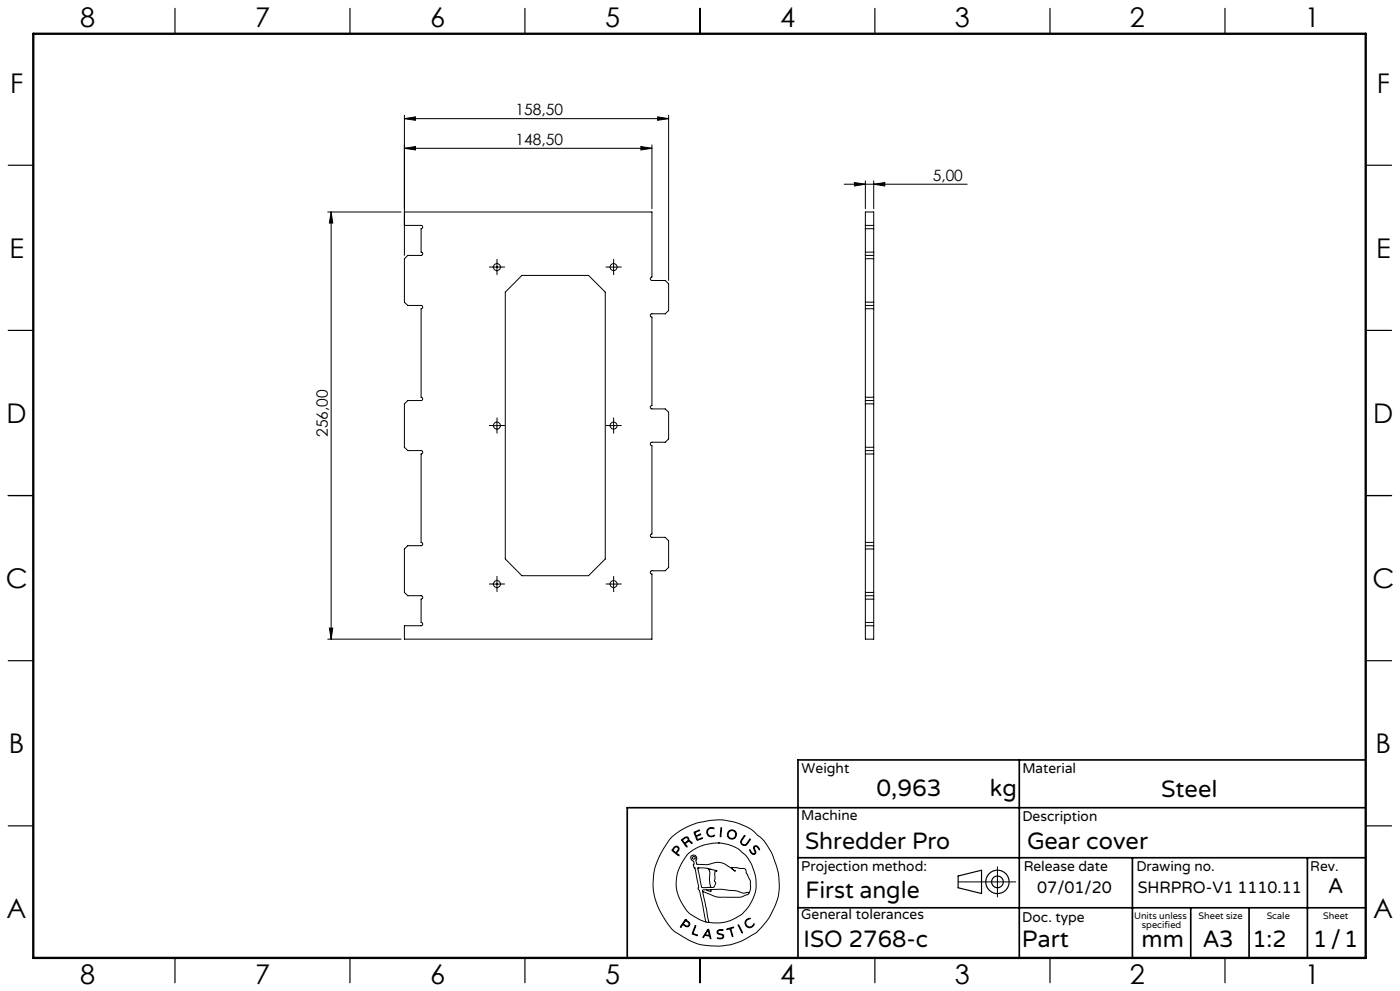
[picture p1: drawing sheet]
<svg xmlns="http://www.w3.org/2000/svg" width="420mm" height="297mm" viewBox="0 0 420 297" stroke-linecap="round" stroke-linejoin="round" font-family="sans-serif">
<g fill="none" stroke="#000" stroke-width=".3">
<path d="M121.3 35.6l3.3-.6v1.1zM121.3 34.5v42M121.3 35.6h79.3M197.3 35l3.3 .6-3.3 .5zM200.6 34.5v49.6M121.3 44.4l3.3-.5v1zM121.3 44.4h74.3M192.3 43.9l3.3 .5-3.3 .5zM195.6 43.4v19.1M253.3 55.2h36.9M256.3 54.7l3.3 .5-3.3 .5zM259.6 54.2v8.3"/>
<path d="M262.1 55.2l3.3-.5v1zM262.1 54.2v8.3M98.3 63.5h22M99.3 63.5l.5 3.3h-1zM99.3 63.5v128.1M121.3 63.5h74.3v19.5a.51 .51 0 0 0-.5 .6 .51 .51 0 0 0 .5 .5h4l1 1v8l-1 .9h-4a.49 .49 0 0 0-.5 .5 .49 .49 0 0 0 .5 .5v26.6a.49 .49 0 0 0-.5 .5 .49 .49 0 0 0 .5 .5h4l1 .9v8l-1 1h-4a.51 .51 0 0 0-.5 .5 .51 .51 0 0 0 .5 .6v26.5a.49 .49 0 0 0-.5 .4 .49 .49 0 0 0 .5 .5h4l1 1.1v7.9l-1 1.1h-4a.49 .49 0 0 0-.5 .5 .49 .49 0 0 0 .5 .4v19.6h-74.3v-4.1h5a.49 .49 0 0 0 .5-.5 .49 .49 0 0 0-.5-.5v-6.9a.51 .51 0 0 0 .5-.6 .51 .51 0 0 0-.5-.5h-4l-1-1v-13l1-1h4a.49 .49 0 0 0 .5-.4 .49 .49 0 0 0-.5-.5v-26.5a.51 .51 0 0 0 .5-.5 .51 .51 0 0 0-.5-.6h-4l-1-.9v-13.1l1-1h4a.49 .49 0 0 0 .5-.4 .49 .49 0 0 0-.5-.5v-26.6a.49 .49 0 0 0 .5-.5 .49 .49 0 0 0-.5-.5h-4l-1-.9v-13.1l1-1h4a.49 .49 0 0 0 .5-.4 .49 .49 0 0 0-.5-.5v-7.1a.49 .49 0 0 0 .5-.5 .49 .49 0 0 0-.5-.4h-5M149.1 78.8v2.5M184.1 78.8v2.5M259.6 67.6v.9M259.6 75.6v.9M259.6 67.6v-4.1h2.5v4.1M259.6 68.5v7.1"/>
<path d="M259.6 76.5v15M259.6 76.5h2.5M259.6 67.6h2.5M259.6 77.5h2.5M259.6 68.5h2.5M259.6 75.6h2.5M262.1 67.6v.9M262.1 75.6v.9M262.1 68.5v7.1M262.1 76.5v15M147.8 80h2.5M156.6 82.5h20l5 5.1v79.9l-5 5h-20l-5-5v-79.9z"/>
<path d="M182.8 80h2.5M259.6 91.5v1M259.6 92.5v26.6M259.6 91.5h2.5M259.6 90.6h2.5M259.6 92.5h2.5M262.1 91.5v1M262.1 92.5v26.6M259.6 119.1v.9M259.6 119.1h2.5M262.1 119.1v.9M147.8 127.6h2.5"/>
<path d="M149.1 126.3v2.5M182.8 127.6h2.5M184.1 126.3v2.5M259.6 135v1.1M259.6 120v15M259.6 136.1v26.5M259.6 135h2.5M259.6 120h2.5M259.6 121h2.5M259.6 134.1h2.5M259.6 136.1h2.5M262.1 135v1.1"/>
<path d="M262.1 120v15M262.1 136.1v26.5M147.8 175h2.5M149.1 173.8v2.5M182.8 175h2.5M184.1 173.8v2.5M259.6 162.6v.9M259.6 178.5v1.1M259.6 163.5v15M259.6 179.6v6.9M259.6 178.5h2.5M259.6 163.5h2.5"/>
<path d="M259.6 164.5h2.5M259.6 177.5h2.5M259.6 162.6h2.5M259.6 179.6h2.5M262.1 162.6v.9M262.1 178.5v1.1M262.1 163.5v15M262.1 179.6v6.9M98.3 191.6h22M98.8 188.2h1l-.5 3.4zM259.6 186.5v1M259.6 187.5v4.1h2.5v-4.1"/>
<path d="M259.6 187.5h2.5M259.6 186.5h2.5M262.1 186.5v1M201.3 251.1l2.8-2.2 4.5-2.1 4.8-1 3.2-.1 3.7 .7 3.3 1.2 2 1.1 2.8 2.4 1.5 1.8 1.8 3.2 1.8 5.3 .3 3.5-.2 3-.8 2.8-1.7 3.7-1.8 2.5a16.5 16.5 0 0 1-6.7 5l-3.3 1.2-2.9 .4h-3.4l-2.9-.4-3.7-1.5-3.8-2.3-1.1-.9-1.2-1.6-2.3-3.7-1.2-2.8-.6-2.2-.3-3.1 .3-3.5 .9-3.2 2-4zM202 254.1l.7-.5 .6 .1 .4 .6-.1 .6a.64 .64 0 0 0-.3 1.1l.4 .5-1.7-1.2a.52 .52 0 0 1-.4-.5 .52 .52 0 0 1 .4-.6zM202.4 254l.4-.2 .5 .1 .2 .5-.2 .4a.73 .73 0 0 1-.7 .6 .73 .73 0 0 1-.7-.7zM204.5 251.6l1.1-.7h.6l.4 .3 .1 .8 .6 .2 .3 .5-.8-.5-.6 .2a.61 .61 0 0 0-.6 .5 .61 .61 0 0 0 .5 .7l-.1 .3-1.5-2zM204.8 251.7l.8-.6h.6l.2 .6-.5 .6a.52 .52 0 0 1-.6 .3 .52 .52 0 0 1-.4-.5zM208.2 249.4l1.7-.6-1 .5a.57 .57 0 0 0-.2 .9 .57 .57 0 0 0 .9 0l.6-.2-.8 .5a.46 .46 0 0 0-.5 .4 .46 .46 0 0 0 .3 .5l.1 .2 1.5-.5-1.7 .7zM212.3 248.5l.8-.5 1 .2 .1 .2-.9-.2-.7 .3-.3 .5v.7l.1 .4 .6 .4 1.3-.2a.53 .53 0 0 1-.3 .5 .53 .53 0 0 1-.5 0l-.9-.2-.4-.4-.2-1zM215.5 252.6l2.7 .4 3 1.2 2.3 1.9 .9 1.2 1.3 2.2 1.1 3.8-.1 3.5-.8 2.5a11.7 11.7 0 0 1-8.9 7.2l-2.6 .1-1.7-.2M215.5 252.6l-4.1 .6-3.4 1.5-2.1 1.8-2.1 3.5-.5 1.4-.4 2 .1 3 .9 2.9 2 3.4a9.1 9.1 0 0 0 4 2.9l1.9 .8"/>
<path d="M215.5 252.6h.1M216.3 248.1h.2v.6l-.2 1.9-.2 .2zM223.3 250.5l.1-.1 .1 .2-1.1 1.6 .2 .7 .7 .3a3.3 3.3 0 0 0 1.7-1.7v.2l-1 1.5-.4 .2-.7-.1-.6-.5-.1-.6zM224.9 254.7l.7 .9 .5 .3 .4-.3-.4-1.4 .2-.6h.9l.7 1-.1 .1-.9-1-.5 .1-.1 .4 .5 1.4-.6 .5-.9-.5zM299.2 259.8v9M205.6 275.6l-1.4 2-.1 .2h.2a.69 .69 0 0 1 .6-.6 .69 .69 0 0 1 .8 .4l.9 .1 .3-.9-1.3-1.2M205.6 275.6h.1M205.6 275.9l-.3 .5M205.7 275.9l1 .9-.1 .6-.6 .1a.7 .7 0 0 1-.9-.9l.2-.2M205.7 275.9h.1M208.5 277.5l.2-.1v.2l-.5 1.4a.56 .56 0 0 0-.2 .7 .56 .56 0 0 0 .7 .3l.5 .4-1.6-.6zM209.3 260.2l2.3-.1 3.1 .8 .4 .3a.35 .35 0 0 0-.5-.2 .35 .35 0 0 0-.1 .5v1.8l-.2 .7 .4 .8-.4 1-.5 .2h-2.6a.85 .85 0 0 1-.8-.2 .85 .85 0 0 1-.1-.9z"/>
<path d="M209.4 260.1h.1M210.8 267.2l1.9 9.2M210.8 267.2l3.7 1.5 1.3 .2h6.3l2.1-.8 .4-.3M211.8 276.4h.9M211.9 266.7h-1.1v.5M212.1 260.2a2.12 2.12 0 0 1 .8 2.7v1.9l.3 .9-.3 .2M212.3 278.6l.1-.1a4.3 4.3 0 0 1 .9 2.6v.2h-.2a.74 .74 0 0 0-.8-.8l-.2-.1a.82 .82 0 0 0-1.1 .6l-.1-.3zM212.3 278.9l.4 .9a.4 .4 0 0 1-.1 .6 .4 .4 0 0 1-.6-.2l-.4-.1zM212.4 278.9h.1M212.7 276.4h.1M213 260.6h.1M213.3 266.6l3.2-.1 4.2 .4 2.3 .8 1.1-.2a.3 .3 0 0 1 .4-.1 .3 .3 0 0 1 .1 .4"/>
<path d="M213.3 266.6v.6l-1.4-.5M213.3 266.6l-1.4 .1M215.3 278.9l.6-.3 1 .1v.2h-1.4l-.2 .6 .3 .2 1.4 .5 .1 .5-.2 .4-.6 .3-1.1-.2h1.1l.6-.5-.3-.5-1.4-.5-.1-.4zM218 278.4l2.1-.5-.8 .4 .5 2.4-.8-2.3-.8 .2zM221.5 277.2l1.2 2.2v.2zM221.5 277.1h.1M224 275.6l.7-.4 .3 .1-.8 .4-.4 .6v.6l.5 .7 .9 .2 .9-.9a.41 .41 0 0 1 .1 .5 .41 .41 0 0 1-.4 .2l-1 .5-.9-.5-.4-1.1zM224.6 267.8l.5-1.4v-2.3l-1.7-3.8-3.9-.3 .3 .5 .8 .6h-.1l-3.1-2.2-1.7-.5-3.6 .7-3-.1-.3-.9 .3-.8-.3-.7-.6-.3-.7 .1-.3 .4v.4l1 1.1-.1 1.4 .4 .5 1.1 5.4-.2 .8 .4 .4 .3 1.1 1.7 8.5M287.4 264.3h17.3"/>
<circle cx="149.1" cy="80.1" r="1.04"/>
<circle cx="184.1" cy="80.1" r="1.04"/>
<circle cx="149.1" cy="127.5" r="1.04"/>
<circle cx="184.1" cy="127.5" r="1.04"/>
<circle cx="149.1" cy="175.1" r="1.04"/>
<circle cx="184.1" cy="175.1" r="1.04"/>
<circle cx="208.1" cy="257.1" r=".44"/>
<circle cx="219.5" cy="250.1" r="1.17"/>
<circle cx="219.6" cy="250.1" r="1.38"/>
</g>
<g fill="none" stroke="#000" stroke-width=".35">
<path d="M52.5 2.5v7.5M105 2.5v7.5M157.5 2.5v7.5M210 2.5v7.5M262.5 2.5v7.5M315 2.5v7.5M367.5 2.5v7.5M2.5 49.5h7.5M410 49.5h7.5M2.5 99h7.5M410 99h7.5M2.5 148.5h7.5"/>
<path d="M410 148.5h7.5M2.5 198h7.5M410 198h7.5M2.5 247.5h7.5M410 247.5h7.5M287.4 262.5l7.1-1.7v7l-7.1-1.7zM52.5 287v7.5M105 287v7.5M157.5 287v7.5M210 287v7.5M262.5 287v7.5M315 287v7.5"/>
<path d="M367.5 287v7.5"/>
<circle cx="299.2" cy="264.3" r="3.5"/>
<circle cx="299.2" cy="264.3" r="1.75"/>
</g>
<g fill="none" stroke="#000" stroke-width=".3" stroke-dasharray="15.2 1.3 1.3 1.3">
<path d="M149.1 78.8v-1.1M184.1 78.8v-1.1M147.8 80h-1M149.1 81.3v1M150.3 80h1.1M182.8 80h-1M184.1 81.3v1M185.3 80h1.1M147.8 127.5h-1M149.1 128.8v1M149.1 126.3v-1.1M150.3 127.5h1.1"/>
<path d="M182.8 127.5h-1M184.1 128.8v1M184.1 126.3v-1.1M185.3 127.5h1.1M147.8 175h-1M149.1 176.3v1M149.1 173.8v-1.1M150.3 175h1.1M182.8 175h-1M184.1 176.3v1M184.1 173.8v-1.1M185.3 175h1.1"/>
</g>
<path d="M305.8 227.7v59.2M409.7 227.7h-170.3v59.2M239.4 257.1h170.3M339.7 257.1v29.9M392.2 257.1v29.8M409.7 242.1h-221.5v45M239.4 272.1h170.3M357.2 272.1v14.8M374.7 272.1v14.8" fill="none" stroke="#000" stroke-width=".5"/>
<path d="M10 10.1h399.7v277h-399.7z" fill="none" stroke="#000" stroke-width=".7"/>
<g fill="#000">
<path d="M197.3 35l3.3 .6-3.3 .5zM121.3 35.6l3.3-.6v1.1z"/>
<path d="M192.3 43.9l3.3 .5-3.3 .5zM121.3 44.4l3.3-.5v1z"/>
<path d="M262.1 55.2l3.3-.5v1zM256.3 54.7l3.3 .5-3.3 .5z"/>
<path d="M99.3 63.5l.5 3.3h-1zM98.8 188.2h1l-.5 3.4z"/>
</g>
<g font-size="8.1">
<text x="24" y="8">8</text>
<text x="76.5" y="8">7</text>
<text x="129" y="8">6</text>
<text x="181.5" y="8">5</text>
<text x="234" y="8">4</text>
<text x="286.5" y="8">3</text>
<text x="339" y="8">2</text>
<text x="391.5" y="8">1</text>
<text x="3" y="27.7">F</text>
<text x="413" y="27.7">F</text>
<text x="2.8" y="77.2">E</text>
<text x="412.8" y="77.2">E</text>
<text x="2" y="126.7">D</text>
<text x="412" y="126.7">D</text>
<text x="1.7" y="176.2">C</text>
<text x="411.7" y="176.2">C</text>
<text x="2.7" y="225.7">B</text>
<text x="412.7" y="225.7">B</text>
<text x="2" y="275.2">A</text>
<text x="412" y="275.2">A</text>
<text x="24" y="295">8</text>
<text x="76.5" y="295">7</text>
<text x="129" y="295">6</text>
<text x="181.5" y="295">5</text>
<text x="234" y="295">4</text>
<text x="286.5" y="295">3</text>
<text x="339" y="295">2</text>
<text x="391.5" y="295">1</text>
</g>
<g font-size="7.1">
<text x="263" y="238.5">0,963</text>
<text x="297" y="238.5">kg</text>
<text x="348.3" y="239">Steel</text>
<text x="241.5" y="254.4">Shredder Pro</text>
<text x="308.1" y="254.4">Gear cover</text>
<text x="241.6" y="269.2">First angle</text>
<text x="241.1" y="283.7">ISO 2768-c</text>
<text x="306.6" y="283.9">Part</text>
<text x="342.5" y="283.9">mm</text>
<text x="360.9" y="283.8">A3</text>
<text x="375.7" y="283.9">1:2</text>
<text x="393.9" y="283.9">1/1</text>
</g>
<text font-size="6.3" x="398.5" y="267.7">A</text>
<g font-size="4.9">
<text x="311.2" y="267.6">07/01/20</text>
<text x="341.3" y="267.6">SHRPRO-V1 1110.11</text>
</g>
<g font-size="4.7">
<text x="154.7" y="34.5">158,50</text>
<text x="154.7" y="43.4">148,50</text>
<text x="279.8" y="54.2">5,00</text>
<text x="98.3" y="130.9" transform="rotate(-90 98.3 130.9)">256,00</text>
</g>
<g font-size="4.2">
<text x="240.5" y="231.7">Weight</text>
<text x="306.7" y="231.7">Material</text>
<text x="240.4" y="245.9">Machine</text>
<text x="306.7" y="246.1">Description</text>
<text x="240.4" y="261.1">Projection method:</text>
<text x="307.1" y="261">Release date</text>
<text x="340.9" y="261">Drawing no.</text>
<text x="393.1" y="261">Rev.</text>
<text x="240.4" y="275.6">General tolerances</text>
<text x="306.7" y="276.2">Doc. type</text>
</g>
<g font-size="2.8">
<text x="340.2" y="275.3">Units unless</text>
<text x="359.6" y="275.3">Sheet size</text>
<text x="380" y="275.3">Scale</text>
<text x="396.9" y="275.3">Sheet</text>
<text x="342.6" y="278.2">specified</text>
</g>
</svg>
